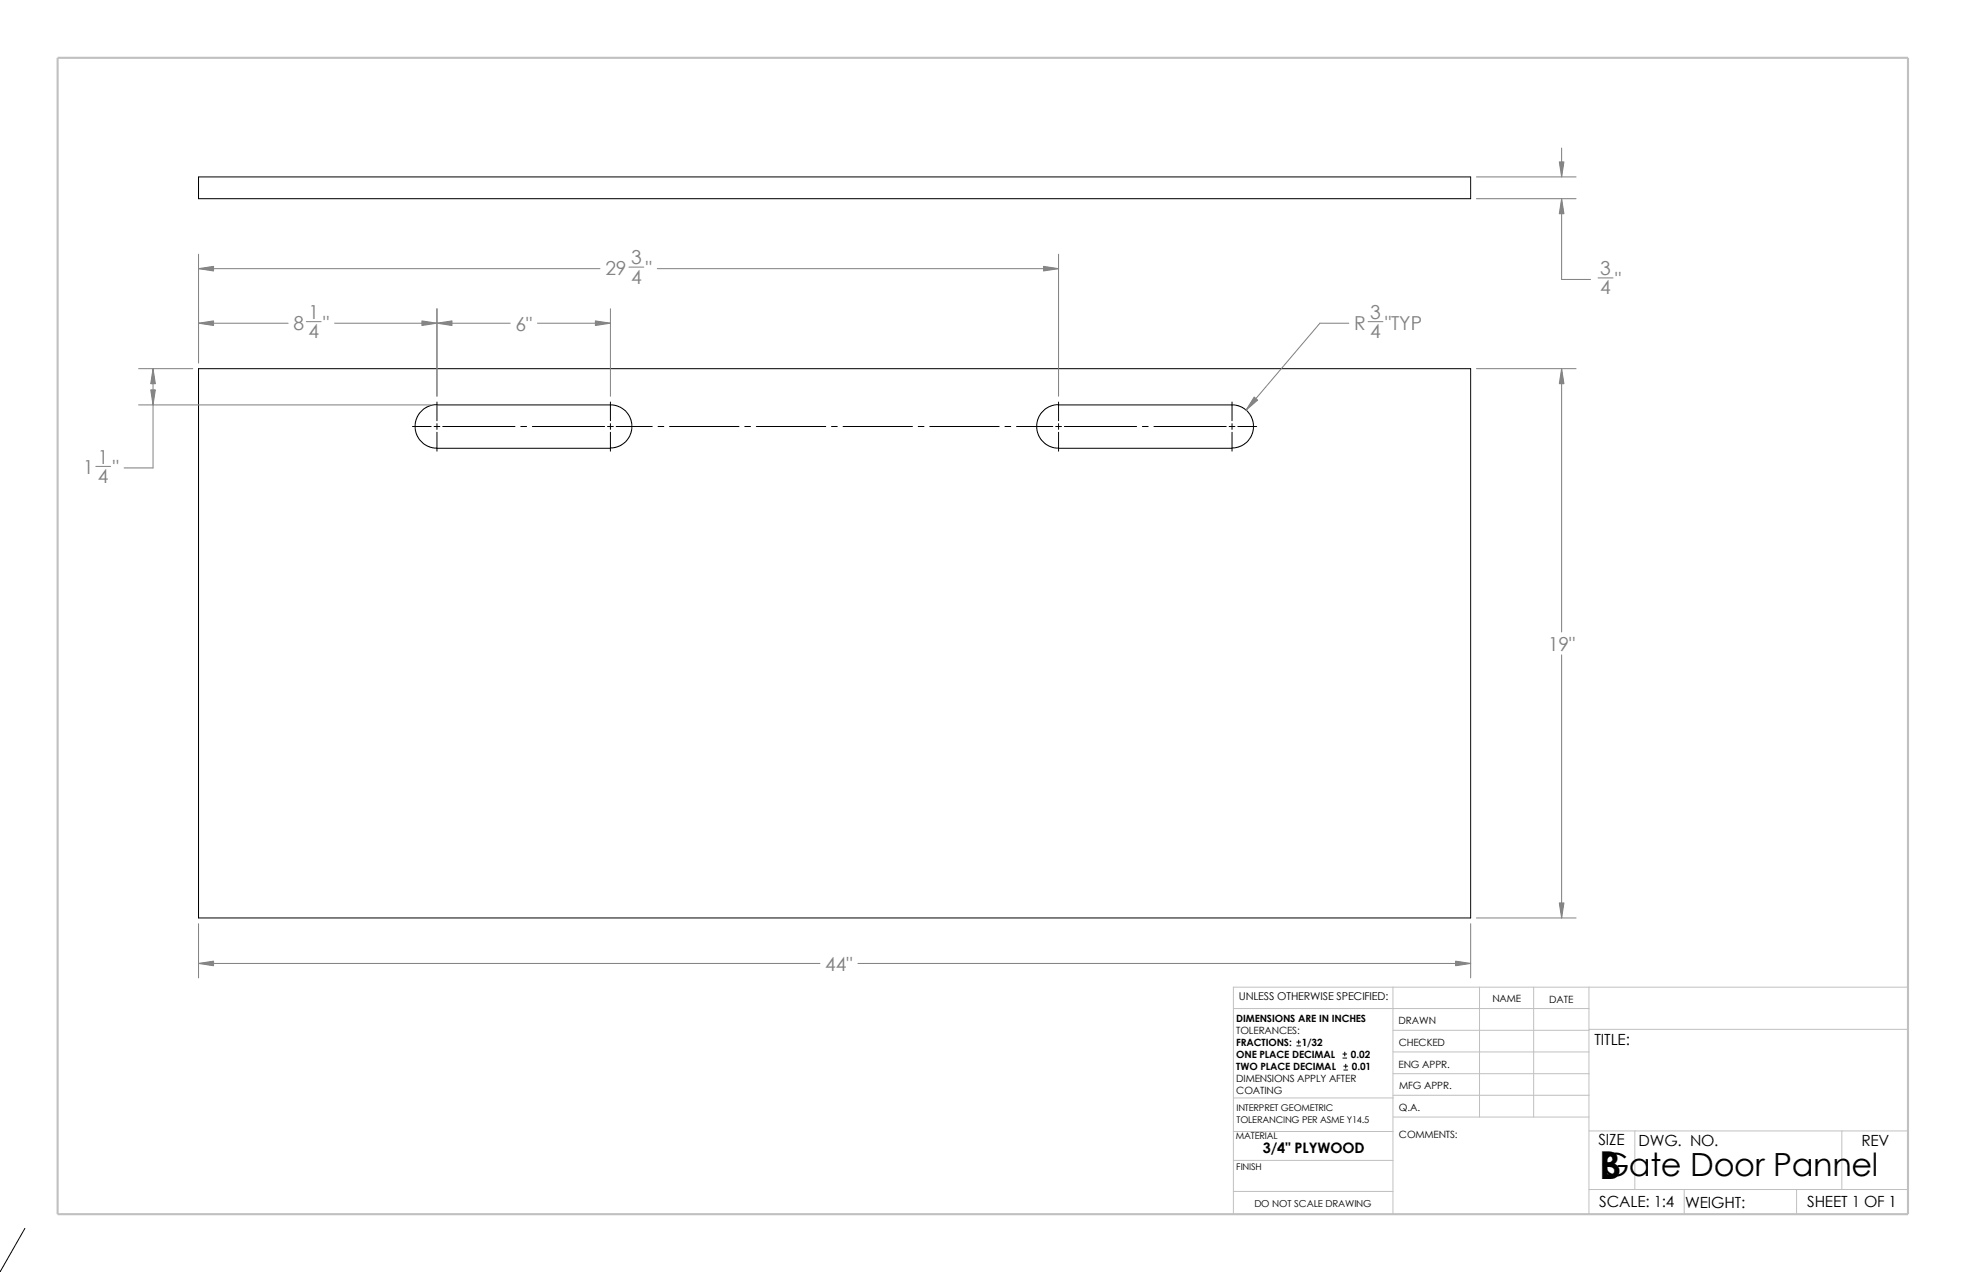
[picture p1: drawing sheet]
<svg xmlns="http://www.w3.org/2000/svg" width="432mm" height="279mm" viewBox="0 0 432 279" stroke-linecap="round" stroke-linejoin="round" font-family="sans-serif">
<g fill="none" stroke="#c0c0c0" stroke-width=".22">
<path d="M305.9 216.8v49.9M325 216.8v28.6M336.8 216.8v28.6M349 216.8v49.9M419.1 216.8h-148.2v49.9M270.9 221.5h78.1M305.9 235.8h43.1M305.9 226.3h43.1M305.9 231.1h43.1M349 226.1h70.1M270.9 248.5h35.1M270.9 241.2h35.1"/>
<path d="M270.9 254.9h35M305.9 240.6h43.1M306 245.4h43M349 248.4h70.1M359.1 248.4v12.9M404.5 248.4v12.9M270.9 261.7h35M349 261.3h70.1M369.9 261.3v5.4M394.6 261.3v5.4"/>
</g>
<path d="M12.7 12.7h406.4v254h-406.4z" fill="none" stroke="#c0c0c0" stroke-width=".47"/>
<g fill="none" stroke="#000" stroke-width=".22">
<path d="M43.6 38.9h279.4v4.7h-279.4zM43.6 81h279.4v120.6h-279.4zM90.6 93.7h4.1M95.3 93.7h1.3M96 88.9l-1.7 .3-1.3 .7-.8 .8-.6 .9-.5 2 .3 1.7 .8 1.3 1.5 1.3 1.7 .5 38.7 .1 2.1-.6 1.1-.7 .9-1.2 .6-1.8-.2-1.9-.9-1.7-1.3-1.1-1.8-.6h-38.6M96 88.3v4.1M96 93v1.3M96 95v4.1M97.2 93.7h15.9M114.4 93.7h1.3M116.9 93.7h15.9M133.4 93.7h1.3"/>
<path d="M134.1 88.3v4.1M134.1 93v1.3M134.1 95v4.1M135.3 93.7h8M144.5 93.7h1.3M147.1 93.7h15.2M163.6 93.7h1.2M166.1 93.7h15.3M182.6 93.7h1.3M185.2 93.7h15.2M201.7 93.7h1.2M204.2 93.7h15.3"/>
<path d="M220.7 93.7h1.3M223.3 93.7h7.9M231.9 93.7h1.2M232.5 88.9l-1.7 .3-1.3 .7-.8 .8-.6 .9-.4 2 .3 1.7 .7 1.3 1.6 1.3 1.6 .5 38.7 .1 2.1-.6 1.1-.7 .9-1.2 .6-1.8-.2-1.9-.9-1.7-1.3-1.1-1.8-.6h-38.6M232.5 88.3v4.1M232.5 93v1.3M232.5 95v4.1M233.8 93.7h15.8M250.9 93.7h1.3M253.4 93.7h15.9M270 93.7h1.2M270.6 88.3v4.1"/>
<path d="M270.6 93v1.3M270.6 95v4.1M271.9 93.7h4.1M284.8 229.7h.9M284.8 228.9h.9M285.2 228.5v.8M294.9 232.4h.9M294.9 231.5h.9M295.1 235h.9M295.1 234.2h.9M295.4 231.1v.8M295.6 233.8v.8"/>
<path d="M5.5 269.8l-5.6 9.5"/>
</g>
<g fill="none" stroke="#808080" stroke-width=".22">
<path d="M324.3 38.9h21.9M343 32.5v6.4M43.6 55.8v23.9M43.6 59h88.2M138.1 58.7h3.3M144.4 59h88.1M232.5 55.8v31.2M324.3 43.6h21.9M343 43.6v17.8h6.3M43.6 71h19.7M67.3 70.7h3.2M73.5 71h38.6"/>
<path d="M96 67.8v19.2M118 71h16.1M134.1 67.8v19.2M296.2 71h-6.3l-16.2 19.1M300.5 70.7h3.2M351 61h3.3M30.4 81h11.9M30.4 88.9h64.3M33.6 81v21.8h-6.3M324.3 81h21.9M343 81v57.8M21 102.4h3.3"/>
<path d="M343 143.8v57.8M43.6 202.9v11.9M43.6 211.6h136.5M188.4 211.6h134.6M323 202.9v11.9M324.3 201.6h21.9"/>
</g>
<g fill="#808080" stroke="#808080" stroke-width=".22">
<path d="M92.7 70.5l3.3 .5-3.3 .5z"/>
<path d="M33.6 81l.5 3.3h-1z"/>
<path d="M43.6 71l3.3-.5v1z"/>
<path d="M43.6 59l3.3-.5v1z"/>
<path d="M43.6 211.6l3.3-.5v1z"/>
<path d="M319.7 211.1l3.3 .5-3.3 .5z"/>
<path d="M342.5 198.3h1l-.5 3.3z"/>
<path d="M343 81l.5 3.3h-1z"/>
<path d="M130.8 70.5l3.3 .5-3.3 .5z"/>
<path d="M96 71l3.3-.5v1z"/>
<path d="M33.1 85.6h1l-.5 3.3z"/>
<path d="M229.2 58.5l3.3 .5-3.3 .5z"/>
<path d="M275.5 87.2l.7 .7-2.5 2.2z"/>
<path d="M343 43.6l.5 3.3h-1z"/>
<path d="M342.5 35.6h1l-.5 3.3z"/>
</g>
<text font-size="8.5" x="351.2" y="259">B</text>
<text font-size="7" x="351.7" y="258.2">Gate Door Pannel</text>
<g font-size="4.2" fill="#808080">
<text x="138.6" y="58.1">3</text>
<text x="133" y="60.4">29</text>
<text x="138.6" y="62.3">4</text>
<text x="141.9" y="60.4">&quot;</text>
<text x="351.5" y="60.5">3</text>
<text x="351.5" y="64.7">4</text>
<text x="354.7" y="62.8">&quot;</text>
<text x="67.7" y="70.1">1</text>
<text x="300.9" y="70.1">3</text>
<text x="64.5" y="72.4">8</text>
<text x="67.7" y="74.3">4</text>
<text x="71" y="72.4">&quot;</text>
<text x="113.2" y="72.7">6&quot;</text>
<text x="297.4" y="72.4">R</text>
<text x="300.9" y="74.3">4</text>
<text x="304.2" y="72.4">&quot;TYP</text>
<text x="21.5" y="101.9">1</text>
<text x="18.2" y="104.2">1</text>
<text x="21.5" y="106.1">4</text>
<text x="24.8" y="104.2">&quot;</text>
<text x="340" y="143">19&quot;</text>
<text x="181.3" y="213.3">44&quot;</text>
</g>
<g font-size="3.4">
<text x="350.2" y="229.5">TITLE:</text>
<text x="351.1" y="251.6">SIZE</text>
<text x="359.9" y="251.6">DWG. NO.</text>
<text x="408.9" y="251.7">REV</text>
<text x="351.2" y="265.2">SCALE: 1:4</text>
<text x="370.1" y="265.3">WEIGHT:</text>
<text x="396.9" y="265.2">SHEET 1 OF 1</text>
</g>
<text font-size="3.2" x="277.4" y="253.3">3/4&quot; PLYWOOD</text>
<text font-size="2.4" x="272.1" y="219.7">UNLESS OTHERWISE SPECIFIED:</text>
<g font-size="2.2">
<text x="327.8" y="220.2">NAME</text>
<text x="340.3" y="220.2">DATE</text>
<text x="271.5" y="227.2">TOLERANCES:</text>
<text x="271.5" y="224.5">DIMENSIONS ARE IN INCHES</text>
<text x="307.2" y="225">DRAWN</text>
<text x="271.5" y="232.4">ONE PLACE DECIMAL</text>
<text x="271.5" y="229.7">FRACTIONS:</text>
<text x="285.9" y="229.7">1/32</text>
<text x="296.7" y="232.4">0.02</text>
<text x="307.2" y="229.8">CHECKED</text>
<text x="271.5" y="235.1">TWO PLACE DECIMAL</text>
<text x="271.5" y="237.7">DIMENSIONS APPLY AFTER</text>
<text x="296.9" y="235.1">0.01</text>
<text x="307.2" y="234.5">ENG APPR.</text>
<text x="307.3" y="239.2">MFG APPR.</text>
<text x="271.5" y="240.4">COATING</text>
<text x="307.3" y="244">Q.A.</text>
<text x="307.3" y="250.1">COMMENTS:</text>
</g>
<text font-size="2.1" x="275.5" y="265.1">DO NOT SCALE DRAWING</text>
<g font-size="2">
<text x="271.6" y="244.1">INTERPRET GEOMETRIC</text>
<text x="271.4" y="250.1">MATERIAL</text>
<text x="271.6" y="246.6">TOLERANCING PER ASME Y14.5</text>
<text x="271.5" y="257">FINISH</text>
</g>
</svg>
